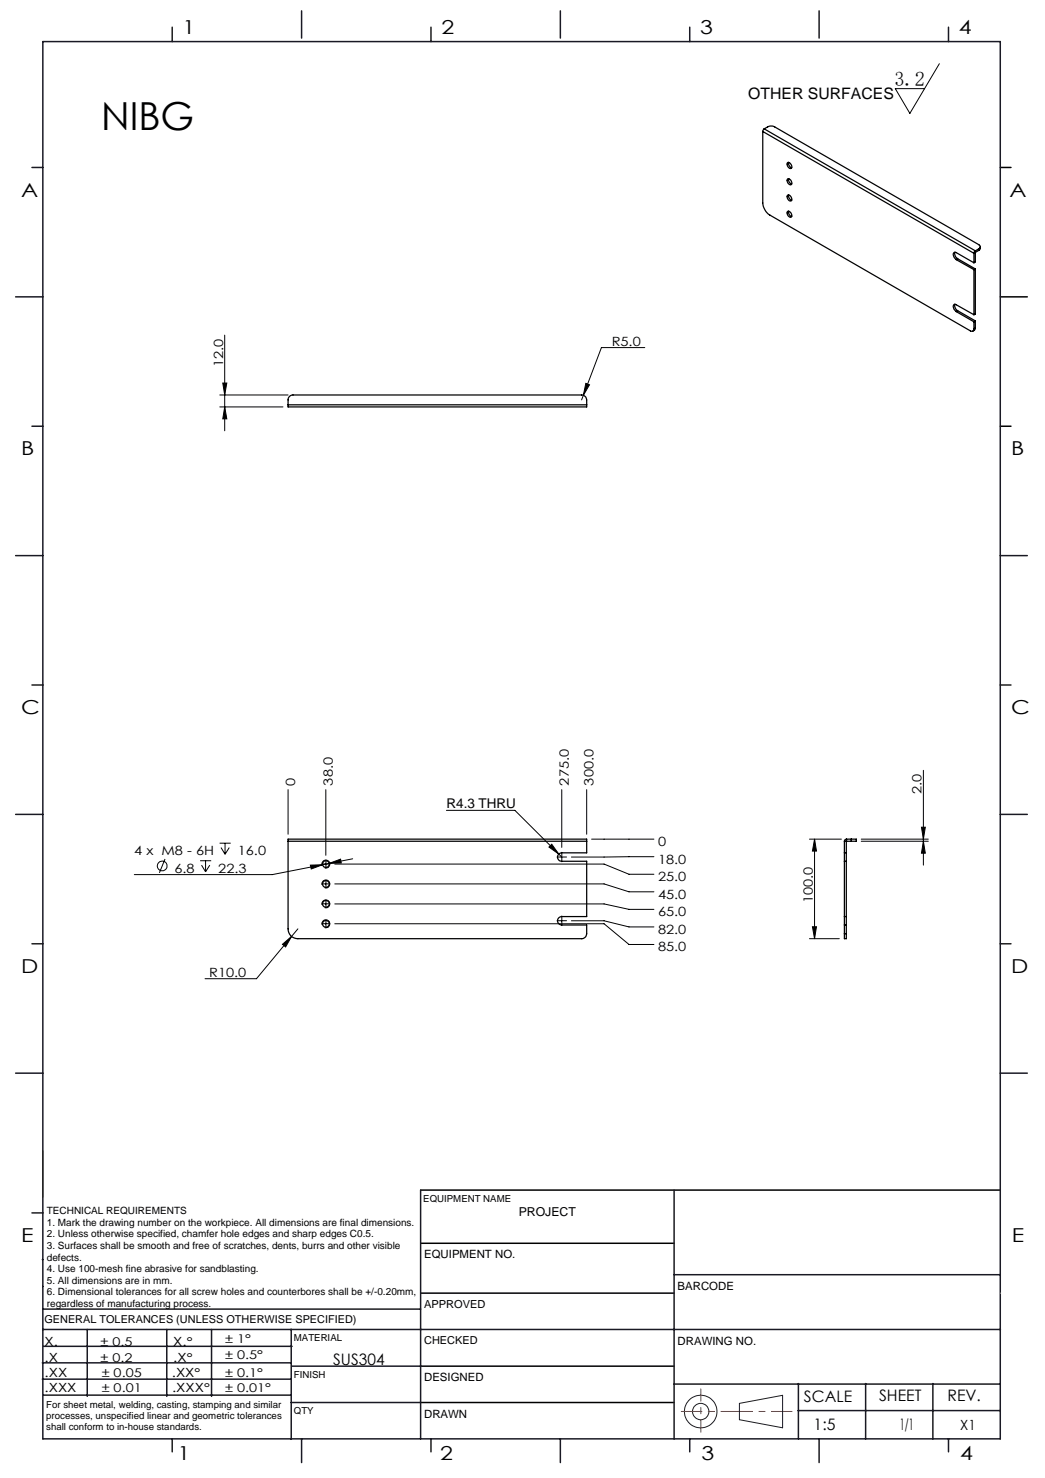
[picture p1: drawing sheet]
<svg xmlns="http://www.w3.org/2000/svg" width="210mm" height="297mm" viewBox="0 0 210 297" stroke-linecap="round" stroke-linejoin="round" font-family="sans-serif">
<g fill="none" stroke="#191924" stroke-width=".2">
<path d="M8.6 231.2v9.4M148.6 282l8.7-1.6v6.5l-8.7-1.6z"/>
<circle cx="140.8" cy="283.7" r="3.3"/>
<circle cx="140.8" cy="283.7" r="1.64"/>
</g>
<path d="M201 33.7h2.2M201 59.7h5.4M201 85.7h2.2M84.5 239.1h116.5M84.6 259.9h50.9M84.6 249.8h50.9M84.6 274.5h50.9M84.5 281.8h51" fill="none" stroke="#000" stroke-width=".3"/>
<path d="M136.9 283.6h22.3" fill="none" stroke="#f00" stroke-width=".2" stroke-dasharray="6.3 1.3 1.3 1.3" stroke-dashoffset="2.2"/>
<path d="M140.8 287.8v-8.7" fill="none" stroke="#f00" stroke-width=".2" stroke-dasharray="6.3 1.3 1.3 1.3" stroke-dashoffset="3.9"/>
<g fill="none" stroke="#191924" stroke-width=".3">
<path d="M8.6 8.4h192.4v280.7h-192.4zM34.6 5.5v2.9M60.6 2.2v5.5M86.6 5.5v2.9M112.6 2.2v5.5M138.6 5.5v2.9M164.6 2.2v5.5M190.6 5.5v2.9M6.4 33.7h2.2M3.1 59.7h5.5M6.4 85.7h2.2M3.1 111.7h5.5"/>
<path d="M201 111.7h5.4M6.4 137.7h2.2M201 137.7h2.2M3.1 163.7h5.5M201 163.7h5.4M6.4 189.6h2.2M201 189.6h2.2M3.1 215.6h5.5M201 215.6h5.4M84.5 239.1v50M135.5 239.1v50M6.4 243.7h2.2"/>
<path d="M8.5 253.1h.1M8.6 258.5h.1M135.5 256.1h65.5M8.5 277.1h49.9M8.5 273.9h49.9M8.6 267.2h192.4M8.6 263.1h75.9M8.8 270.5h49.9M17.5 267.2v13.4M33.5 267.2v13.4M42.5 267.2v13.4M58.5 267.2v22"/>
<path d="M58.6 274.5h26M135.5 278.1h65.5M160.4 278v11.1M174 278v11.1M187.5 278v11.1M8.8 280.3h49.7M34.6 289.1v2.6M58.5 281.8h26M60.6 289.1v4.8M86.6 289.1v2.6M112.6 289.1v4.8M138.6 289.1v2.6"/>
<path d="M160.4 283.5h40.5M164.6 289.1v4.8M190.6 289.1v2.6"/>
</g>
<path d="M201 259.9h.1" fill="none" stroke="#c0c0c0" stroke-width=".2"/>
<g fill="none" stroke="#000" stroke-width=".2">
<path d="M188.8 12.8l-6 10-2.9-5h5.9M44.2 79.4h13.7M44.8 77h.8l-.4 2.4zM45.2 67.3v19.3M117.2 79.4l-.3 1M117.7 77l.8 .3-1.3 2.1zM129.6 69.8h-8.7l-3.7 9.6M44.2 81.8h12.7M45.2 81.8l.4 2.4h-.8zM57.9 158.7v8.9M65.5 158.7v13.2M112.9 158.7v11.6"/>
<path d="M117.9 158.7v8.9M185.6 154.8v19M33.2 172.6l-1.2 2.8M40.2 173h2.2M40.5 173.8l.8 1.4M41.3 173v2.2M42.2 173.8l-.9 1.4M44.1 169.4h2.3M44.4 170.3l.8 1.4M45.2 169.4v2.3M46.1 170.3l-.9 1.4M62.4 173.8h2.4l-2.3 .8z"/>
<path d="M64.7 177.8a.8 .8 0 0 1 .7-1 .8 .8 0 0 1 .9 .9 .8 .8 0 0 1-1 .7M64.7 173.8a.8 .8 0 0 1 .7-1 .8 .8 0 0 1 .9 .9 .8 .8 0 0 1-1 .7M64.8 173.8l-10.1 2h-27.7M65.4 177.6h.2M65.4 173.6h.2M65.5 173.5v.2M65.5 177.5v.2M66.1 173.5l2.3-.9 .2 .8zM66.1 173.5l-1.3 .3M67.3 177.6h54.1l5 1.6h5M67.3 173.6h54.1l5 2.1h5M70.9 172.6l-4.8 .9"/>
<path d="M89.7 162.8h13.8l9.4 9.4M110.9 169.6l1.4 2-2-1.4zM112.8 172.2h.2M112.9 172.2v.1M118.9 168.6h12.5M131.4 172.2h-16.6M162.7 168.6h6.4M163.7 168.6l.4 2.4h-.8zM163.7 168.6v20M173.1 168.6h13.4M173.1 169h13.4M185.2 166.2h.7l-.3 2.4z"/>
<path d="M185.6 169l.3 2.4h-.7zM56.8 189.8l1.8-1.6-1.2 2.1zM58.6 188.2l-7.1 8.5h-10.3M59.9 186.7l-1.3 1.5M64.7 185.8a.8 .8 0 0 1 .7-1 .8 .8 0 0 1 .9 .9 .8 .8 0 0 1-1 .7M64.7 181.9a.8 .8 0 0 1 .7-1.1 .8 .8 0 0 1 .9 .9 .8 .8 0 0 1-1 .7M65.4 185.6h.2M65.4 181.6h.2M65.5 181.5v.2M65.5 185.5v.2M67.3 185.6h54.1l5 4.2h5M67.3 181.6h54.1l5 1.1h5"/>
<path d="M112.8 185h.2M112.9 184.9v.2M114.8 185h6.6l5 1.3h5M162.7 188.6h6M163.3 186.2h.8l-.4 2.4z"/>
<circle cx="32.6" cy="174" r=".98"/>
</g>
<g fill="none" stroke="#000" stroke-width=".2" stroke-dasharray="15.2 1.3 1.3 1.3">
<path d="M65.3 177.6h-.6M65.3 173.6h-.6M65.5 177.4v-.6M65.5 177.8v.6M65.5 173.4v-.6M65.5 173.8v.6M65.7 177.6h.6M65.7 173.6h.6M112.7 172.2h-.7M112.9 172v-.7M112.9 172.4v.8M113.1 172.2h.8"/>
<path d="M65.3 185.6h-.6M65.3 181.6h-.6M65.5 185.4v-.6M65.5 185.8v.6M65.5 181.4v-.6M65.5 181.8v.6M65.7 185.6h.6M65.7 181.6h.6M112.7 185h-.7M112.9 184.8v-.7M112.9 185.2v.8M113.1 185h.8"/>
</g>
<g fill="#000">
<path d="M44.8 77h.8l-.4 2.4zM45.2 81.8l.4 2.4h-.8z"/>
<path d="M185.2 166.2h.7l-.3 2.4zM185.6 169l.3 2.4h-.7zM163.7 168.6l.4 2.4h-.8zM163.3 186.2h.8l-.4 2.4z"/>
<path d="M56.8 189.8l.6 .5 1.2-2.1zM66.1 173.5l2.5-.1-.2-.8zM62.4 173.8l.1 .8 2.3-.8zM110.9 169.6l-.6 .6 2 1.4zM117.7 77l-.5 2.4 1.3-2.1z"/>
</g>
<g fill="none" stroke="#000" stroke-width=".25">
<path d="M153.3 26.4v14.4a3.2 3.2 0 0 0 1.4 2.4l40.3 23.3a.44 .44 0 0 0 .5 0 .44 .44 0 0 0 .2-.4M153.3 26.4l42.4 24.5M153.6 25.9l-.3 .5M153.6 25.9l.7-.4a1.5 1.5 0 0 1 1.4 0l41 23.7a.43 .43 0 0 1 .3 .4 .43 .43 0 0 1-.3 .4M153.6 25.9l42.4 24.5M158.3 39.2a.73 .73 0 0 1 .7 .4 .73 .73 0 0 1-.1 .8 .84 .84 0 0 1-.6-1.2zM158.3 36a.72 .72 0 0 1 .7 .3 .72 .72 0 0 1-.1 .8 .84 .84 0 0 1-.6-1.1zM158.3 32.7a.73 .73 0 0 1 .7 .4 .73 .73 0 0 1-.1 .8 .84 .84 0 0 1-.6-1.2zM158.5 32.6a.91 .91 0 0 0 .6 1.1M158.5 35.9a.86 .86 0 0 0 .6 1.1M158.5 39.2a.89 .89 0 0 0 .6 1M158.3 42.5a.72 .72 0 0 1 .7 .4 .72 .72 0 0 1-.1 .8 .84 .84 0 0 1-.6-1.2z"/>
<path d="M158.5 42.4a.86 .86 0 0 0 .6 1.1M191.9 50.7l-.1 .3 .2 .5 .4 .5M192.2 52.2a1.12 1.12 0 0 1-.5-1.4h.5l3.5 2M192.2 52.2l3.5 2M192.4 52l-.2 .2M192.4 52l3.6 2M195.7 50.9v1.9M195.7 54.2v9M196 50.4l-.3 .5M196 50.7v.1M196 50.8l-.3 .1M196 50.4v2.2l-.3 .2"/>
<path d="M196 54v9.1l-.3 .1M196 54l-.3 .2M196.7 50l-.7 .4M196.7 50v.3M196.7 50.3l-.7 .4M197 49.6l-.1 .5-.2 .2M191.9 61.1l-.1 .4 .2 .4 .4 .5M192.2 62.6a.97 .97 0 0 1-.4-1.5l3.9 2.1M192.2 62.6l3.5 2.1M192.4 62.4l-.2 .2M192.4 62.4l3.6 2.1M195.7 64.7v1.4"/>
<path d="M196 65.9l-.2 .5-.3 .1M196 64.5v1.4M196 64.5l-.3 .2M196 65.9l-.3 .2M57.9 81.3v-.9a.96 .96 0 0 1 1-1h58a1.02 1.02 0 0 1 1 1v.9M57.9 81.3v.5h60v-.5M57.9 81.3h60M57.9 169v-.4h60v.4M57.9 169v17.7a1.93 1.93 0 0 0 2 1.9h57a1.02 1.02 0 0 0 1-1v-1.7h-5a.85 .85 0 0 1-.9-.9 .85 .85 0 0 1 .9-.8h5v-11.1h-5a.85 .85 0 0 1-.9-.9 .85 .85 0 0 1 .9-.8h5v-2.4M57.9 169h60M169.7 171.4v1.7M169.7 169h1.4"/>
<path d="M169.7 171.4h.4M169.7 173.1h.4M169.7 169v2.4M169.7 173.1v11.1M170.1 171.4v1.7M170.1 169v2.4M170.1 173.1v11.1M170.1 168.6l-.2 .1-.2 .3M170.1 168.6h1M170.1 168.6v.4M171.1 168.6h1v.4h-1M171.1 168.6v.4"/>
<path d="M169.7 187.6v1h.4v-1M169.7 184.2v1.7M169.7 184.2h.4M169.7 185.9h.4M169.7 187.6h.4M169.7 185.9v1.7M170.1 184.2v1.7M170.1 185.9v1.7"/>
<circle cx="65.5" cy="177.6" r=".68"/>
<circle cx="65.5" cy="173.7" r=".68"/>
<circle cx="65.5" cy="185.6" r=".68"/>
<circle cx="65.5" cy="181.6" r=".68"/>
</g>
<text font-size="7.8" x="20.3" y="26.1">NIBG</text>
<text font-size="4.1" x="179.7" y="17.2">3.2</text>
<g font-size="3.9">
<text x="36.7" y="6.9">1</text>
<text x="88.7" y="6.9">2</text>
<text x="140.7" y="6.9">3</text>
<text x="192.7" y="6.9">4</text>
<text x="4.2" y="39.5">A</text>
<text x="202.9" y="39.5">A</text>
<text x="4.2" y="91.5">B</text>
<text x="203.2" y="91.5">B</text>
<text x="4.2" y="143.5">C</text>
<text x="203.2" y="143.5">C</text>
<text x="4.2" y="195.5">D</text>
<text x="203.2" y="195.5">D</text>
<text x="4.2" y="249.6">E</text>
<text x="203.3" y="249.6">E</text>
<text x="35.7" y="293.4">1</text>
<text x="88.4" y="293.4">2</text>
<text x="141" y="293.4">3</text>
<text x="193" y="293.4">4</text>
</g>
<g font-size="3.2">
<text x="150.4" y="20">OTHER SURFACES</text>
<text x="67" y="274.2">SUS304</text>
<text x="161.6" y="281.7">SCALE</text>
<text x="176.7" y="281.5">SHEET</text>
<text x="190.4" y="281.5">REV.</text>
<text x="163.5" y="287.3">1:5</text>
<text x="180.8" y="287.3">1/1</text>
</g>
<text font-size="2.8" x="193" y="287.3">X1</text>
<text font-size="2.7" x="89.7" y="162.5">R4.3 THRU</text>
<g font-size="2.6">
<text x="122.9" y="69.5">R5.0</text>
<text x="44.8" y="73.8" transform="rotate(-90 44.8 73.8)">12.0</text>
<text x="59.3" y="157.8" transform="rotate(-90 59.3 157.8)">0</text>
<text x="66.9" y="157.8" transform="rotate(-90 66.9 157.8)">38.0</text>
<text x="114.3" y="157.8" transform="rotate(-90 114.3 157.8)">275.0</text>
<text x="119.3" y="157.8" transform="rotate(-90 119.3 157.8)">300.0</text>
<text x="185.2" y="159.6" transform="rotate(-90 185.2 159.6)">2.0</text>
<text x="27" y="171.8">4 x M8 - 6H</text>
<text x="47.8" y="171.8">16.0</text>
<text x="132.2" y="170">0</text>
<text x="132.2" y="173.5">18.0</text>
<text x="35" y="175.3">6.8</text>
<text x="43.9" y="175.3">22.3</text>
<text x="132.2" y="177.1">25.0</text>
<text x="132.2" y="180.6">45.0</text>
<text x="132.2" y="184.1">65.0</text>
<text x="163.3" y="181.4" transform="rotate(-90 163.3 181.4)">100.0</text>
<text x="132.2" y="191.2">85.0</text>
<text x="132.2" y="187.6">82.0</text>
<text x="42" y="196.3">R10.0</text>
</g>
<g font-size="2.5">
<text x="104.2" y="244.4">PROJECT</text>
<text x="8.9" y="273.6">.X</text>
<text x="8.9" y="270.4">X.</text>
<text x="34.8" y="273.7">.X°</text>
<text x="34.8" y="270.5">X.°</text>
<text x="9" y="276.7">.XX</text>
<text x="9" y="279.7">.XXX</text>
<text x="34.5" y="276.7">.XX°</text>
<text x="34.6" y="279.8">.XXX°</text>
</g>
<g font-size="2.4">
<text x="45.2" y="270">± 1°</text>
<text x="20.2" y="270.4">± 0.5</text>
<text x="20.2" y="273.7">± 0.2</text>
<text x="45.2" y="273.2">± 0.5°</text>
<text x="20.4" y="279.7">± 0.01</text>
<text x="20.4" y="276.7">± 0.05</text>
<text x="45.2" y="276.7">± 0.1°</text>
<text x="45.2" y="279.7">± 0.01°</text>
</g>
<g font-size="2.3">
<text x="85.2" y="252.9">EQUIPMENT NO.</text>
<text x="136.2" y="259.2">BARCODE</text>
<text x="136.2" y="270.2">DRAWING NO.</text>
<text x="85.2" y="277.6">DESIGNED</text>
<text x="85.2" y="284.9">DRAWN</text>
</g>
<g font-size="2.2">
<text x="85.2" y="262.8">APPROVED</text>
<text x="8.9" y="265.9">GENERAL TOLERANCES (UNLESS OTHERWISE SPECIFIED)</text>
<text x="85.2" y="270.1">CHECKED</text>
</g>
<g font-size="2">
<text x="9.4" y="244">TECHNICAL REQUIREMENTS</text>
<text x="9.4" y="246.3">1. Mark the drawing number on the workpiece. All dimensions are final dimensions.</text>
<text x="9.4" y="248.6">2. Unless otherwise specified, chamfer hole edges and sharp edges C0.5.</text>
<text x="9.4" y="251">3. Surfaces shall be smooth and free of scratches, dents, burrs and other visible</text>
<text x="9.4" y="253.3">defects.</text>
<text x="9.4" y="255.6">4. Use 100-mesh fine abrasive for sandblasting.</text>
<text x="9.4" y="258">5. All dimensions are in mm.</text>
<text x="9.4" y="260.3">6. Dimensional tolerances for all screw holes and counterbores shall be +/-0.20mm,</text>
<text x="9.4" y="262.6">regardless of manufacturing process.</text>
</g>
<g font-size="1.9">
<text x="85.1" y="241.5">EQUIPMENT NAME</text>
<text x="59.1" y="269.5">MATERIAL</text>
<text x="59.1" y="276.9">FINISH</text>
<text x="9.3" y="282.9">For sheet metal, welding, casting, stamping and similar</text>
<text x="9.3" y="285.2">processes, unspecified linear and geometric tolerances</text>
<text x="9.3" y="287.4">shall conform to in-house standards.</text>
<text x="59.1" y="284.2">QTY</text>
</g>
</svg>
